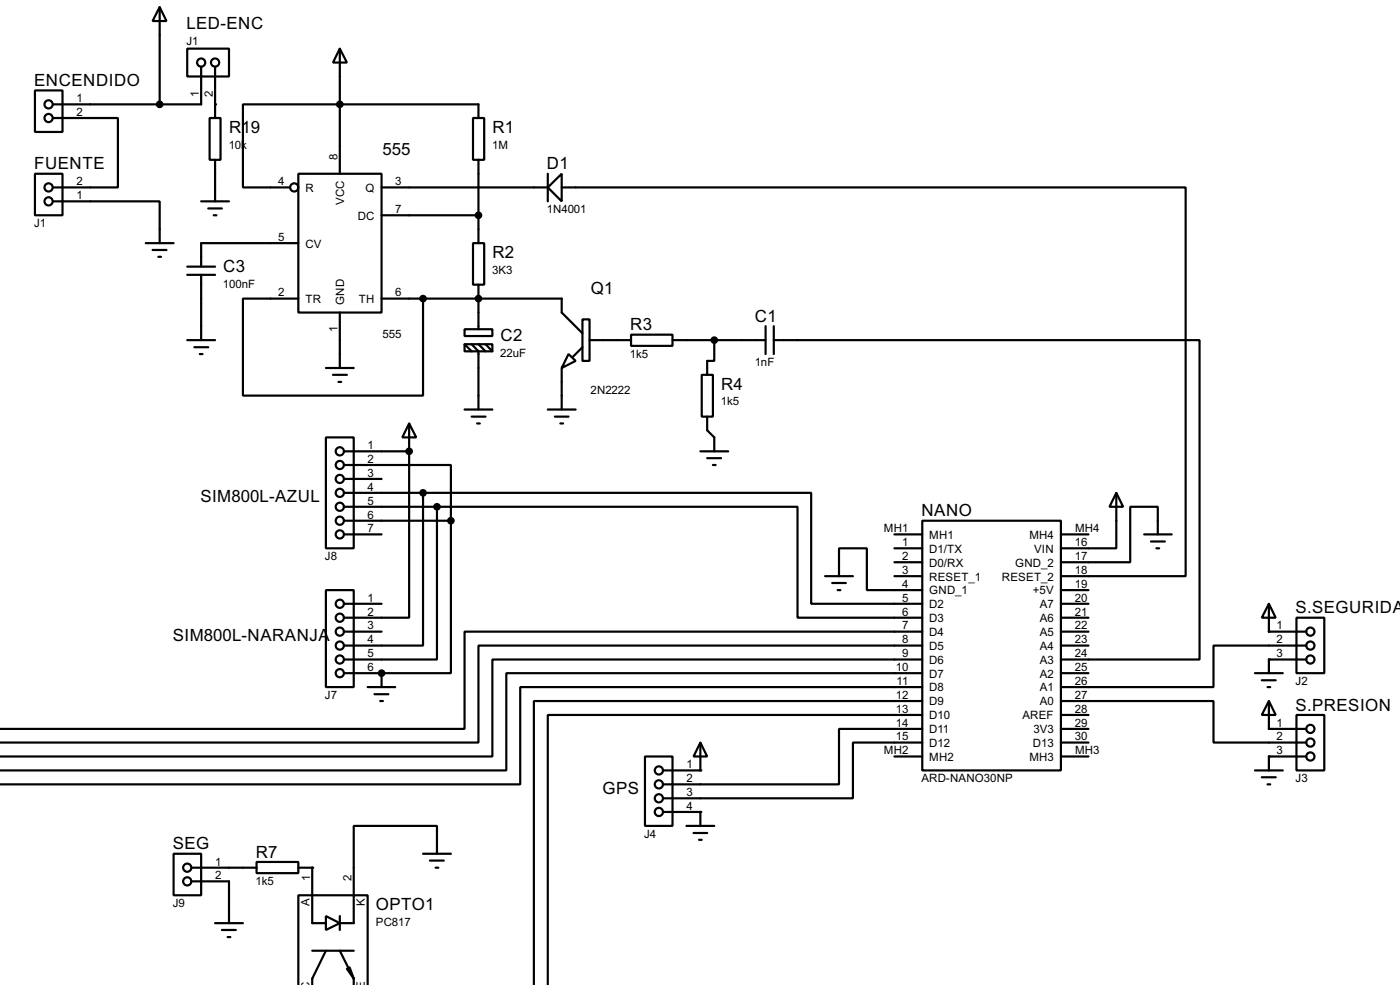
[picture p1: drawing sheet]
<svg xmlns="http://www.w3.org/2000/svg" width="256mm" height="180mm" viewBox="0 0 256 180" stroke-linecap="round" stroke-linejoin="round" font-family="sans-serif">
<g fill="none" stroke="#000" stroke-width=".4">
<path d="M6.4 16.6h5.1v7.6h-5.1zM29.3 1.3l1.2 2.6h-2.5zM29.3 1.3v17.8M34.3 8.9h7.7v5.1h-7.7zM36.9 12.2v6.9h-27.2M39.4 12.2v9.4M62.3 8.9l1.3 2.6h-2.6zM62.3 8.9v22.9M6.4 31.8h5.1v7.6h-5.1zM9.7 36.9h19.6v7.6M9.7 21.6h11.9v12.7h-11.9M36.9 36.9h5.1"/>
<path d="M38.2 38.2h2.5M38.4 21.6h2v7.7h-2zM39.2 39.4h.5M39.4 29.3v7.6M54.7 31.8h15.2v25.4h-15.2zM69.9 39.4h17.8M69.9 34.3h30.5M86.7 21.6h2v7.7h-2zM87.7 21.6v-2.5h-43.2v15.2h8.6M87.7 29.3v15.2M100.4 34.3l2.5-2.5v5.1zM100.4 31.8v5.1"/>
<path d="M102.9 34.3h114.3v71.2h-22.8M26.7 44.5h5.1M28 45.8h2.5M29 47h.5M34.3 48.8h5.1M34.3 50.3h5.1M36.9 50.3v12M54.7 54.7h-10.2v17.7h33v-17.7M54.7 44.5h-17.8v4.3M62.3 57.2v10.2M69.9 54.7h33v2.5l3.8 3.8M86.7 44.5h2v7.6h-2z"/>
<path d="M87.7 52.1v8.2M106.7 58.5h1.3v7.6h-1.3zM140.3 59.7v5.1M141.8 59.7v5.1M34.3 62.3h5.1M35.6 63.6h2.6M36.6 64.8h.5M59.7 67.4h5.1M61 68.6h2.6M62 69.9h.5M75 77.5l1.3 2.6h-2.6zM75 77.5v5.1"/>
<path d="M85.1 60.3h5.1v1.2h-5.1zM85.1 63h5.1v1.3h-5.1zM85.1 63l1.3 1.3M85.1 75h5.1M86.4 63l1.3 1.3v10.7M86.4 76.3h2.6M87.4 77.5h.5M87.7 63l1.3 1.3M89 63l1.2 1.3M100.4 75h5.1M101.7 76.3h2.5M102.7 77.5h.5"/>
<path d="M102.9 67.4v7.6M104.2 64.8l1.3 1.3-2.6 1.3zM106.7 63.6l-1.7 1.7M108 62.3h7.6M115.6 61.3h7.6v2h-7.6zM123.2 62.3h17.1M128.6 68.6h2v7.7h-2zM129.6 76.3v2.5l1.3 1.3v2.5M130.9 62.3v3.8h-1.3v2.5M141.8 62.3h78v58.4h-25.4M59.7 80.1h5.1v20.3h-5.1zM63 85.1h19.6v10.2"/>
<path d="M63 92.8h17.1M63 90.2h14.5M63 82.6h12M63 95.3h19.6M63 97.8h6.9M63 87.7h6.9M75 82.6v30.5h-12M77.5 90.2v28h-14.5M77.5 90.2h71.1v20.3h20.4M80.1 92.8v27.9h-17.1M80.1 92.8h66v20.3h22.9M82.6 95.3v27.9h-12.7"/>
<path d="M128.3 82.6h5.1M129.6 83.9h2.5M130.6 85.1h.5M163.9 97.8h5.1M169 95.3h25.4v45.7h-25.4zM194.4 97.8h5M204.5 90.2l1.3 2.6h-2.5zM204.5 90.2v10.2h-10.1M209.6 97.8h5.1M210.9 99.1h2.5M212.1 97.8v-5h-5v10.1h-12.7M59.7 108h5.1v17.8h-5.1z"/>
<path d="M63 110.5h6.9M63 115.6h6.9M151.2 105.5h5.1M152.5 106.7h2.5M153.5 108h.5M153.7 105.5v-5.1h5.1v7.6h10.2M163.9 100.4h5.1M163.9 102.9h5.1M163.9 105.5h5.1M169 115.6h-83.9v17.8h-85.1M169 118.2h-81.3v17.7h-87.7M194.4 108h5"/>
<path d="M194.4 110.5h5M194.4 113.1h5M194.4 115.6h5M194.4 118.2h5M211.9 100.4h.5M232.5 110.5l1.2 2.6h-2.5zM232.5 110.5v5.1h6.8M237.5 113.1h5.1v10.1h-5.1zM239.3 118.2h-17v7.6h-27.9M63 123.2h6.9M67.4 125.8h5M68.6 127.1h2.6"/>
<path d="M69.7 128.3h.5M69.9 123.2v2.6M118.2 138.5h5v12.7h-5zM128.3 135.9l1.3 2.6h-2.5zM128.3 135.9v5.1h-6.8M163.9 138.5h5.1M169 133.4h-15.3v10.2h-32.2M169 135.9h-12.7v10.2h-34.8M169 130.9h-68.6v49.4M169 128.3h-71.2v52M169 120.7h-78.8v17.8h-90.2M169 123.2h-76.2v17.8h-92.8"/>
<path d="M169 125.8h-73.7v17.8h-95.3M194.4 128.3h27.9v7.6h17M194.4 123.2h5M194.4 130.9h5M194.4 133.4h5M194.4 135.9h5M194.4 138.5h5M229.9 123.2h5.1M231.2 124.5h2.5M232.2 125.8h.5M232.5 128.3l1.2 2.6h-2.5zM232.5 128.3v5.1h6.8"/>
<path d="M237.5 130.9h5.1v10.1h-5.1zM239.3 120.7h-6.8v2.5M239.3 138.5h-6.8v2.5M31.8 156.3h5.1v7.6h-5.1zM35.1 158.8h11.9M47 157.8h7.7v2h-7.7zM54.7 158.8h2.5v10.2h2.5M77.5 156.3h5.1M78.8 157.5h2.5M79.8 158.8h.5M80.1 156.3v-5.1h-15.3v17.8h-2.5M121.5 148.6h6.8v2.6"/>
<path d="M125.8 151.2h5.1M127.1 152.5h2.5M128.1 153.7h.5M229.9 141h5.1M231.2 142.3h2.5M232.2 143.6h.5M35.1 161.3h6.9v7.7M39.4 169h5.1M40.7 170.2h2.5M41.7 171.5h.5M57.2 174h7.6M59.7 167.7l2.6 1.3-2.6 1.2z"/>
<path d="M59.7 174l-2.5 5.1v1.2M62.3 167.7v2.5M62.3 174l2.5 5.1M63.6 177.3l1.2 1.8M64.1 177.1l.7 2M64.8 179.1v1.2M54.7 180.3v-16.4h12.7v16.4"/>
<circle cx="8.9" cy="19.1" r=".75"/>
<circle cx="36.8" cy="11.5" r=".75"/>
<circle cx="39.4" cy="11.5" r=".75"/>
<circle cx="8.9" cy="36.9" r=".75"/>
<circle cx="8.9" cy="34.3" r=".75"/>
<circle cx="8.9" cy="21.6" r=".75"/>
<circle cx="53.9" cy="34.3" r=".75"/>
<circle cx="62.2" cy="90.2" r=".75"/>
<circle cx="62.2" cy="92.8" r=".75"/>
<circle cx="62.2" cy="85.1" r=".75"/>
<circle cx="62.2" cy="95.3" r=".75"/>
<circle cx="62.2" cy="97.8" r=".75"/>
<circle cx="62.2" cy="82.6" r=".75"/>
<circle cx="62.2" cy="87.7" r=".75"/>
<circle cx="62.2" cy="113.1" r=".75"/>
<circle cx="62.2" cy="118.2" r=".75"/>
<circle cx="62.2" cy="110.5" r=".75"/>
<circle cx="62.2" cy="115.6" r=".75"/>
<circle cx="240" cy="115.6" r=".75"/>
<circle cx="240" cy="118.2" r=".75"/>
<circle cx="62.2" cy="123.2" r=".75"/>
<circle cx="62.2" cy="120.7" r=".75"/>
<circle cx="240" cy="138.5" r=".75"/>
<circle cx="240" cy="120.7" r=".75"/>
<circle cx="240" cy="133.4" r=".75"/>
<circle cx="240" cy="135.9" r=".75"/>
<circle cx="34.3" cy="158.8" r=".75"/>
<circle cx="120.7" cy="143.6" r=".75"/>
<circle cx="120.7" cy="141" r=".75"/>
<circle cx="120.7" cy="148.6" r=".75"/>
<circle cx="120.7" cy="146.1" r=".75"/>
<circle cx="34.3" cy="161.3" r=".75"/>
</g>
<g fill="#000">
<circle cx="39.4" cy="19.1" r=".2"/>
<circle cx="87.7" cy="54.7" r=".2"/>
<circle cx="75" cy="82.6" r=".2"/>
<circle cx="232.5" cy="115.6" r=".2"/>
<circle cx="69.9" cy="123.2" r=".2"/>
<circle cx="232.5" cy="138.5" r=".2"/>
<circle cx="232.5" cy="133.4" r=".2"/>
<circle cx="232.5" cy="120.7" r=".2"/>
<circle cx="57.2" cy="158.8" r=".2"/>
<circle cx="128.3" cy="141" r=".2"/>
<circle cx="128.3" cy="148.6" r=".2"/>
</g>
<g fill="#000" stroke="#000" stroke-width=".4">
<circle cx="29.2" cy="19.1" r=".5"/>
<circle cx="62.2" cy="19.1" r=".5"/>
<circle cx="87.6" cy="39.4" r=".5"/>
<circle cx="77.5" cy="54.7" r=".5"/>
<circle cx="87.6" cy="54.7" r=".5"/>
<circle cx="130.8" cy="62.3" r=".5"/>
<circle cx="74.9" cy="82.6" r=".5"/>
<circle cx="77.5" cy="90.2" r=".5"/>
<circle cx="80" cy="92.8" r=".5"/>
<circle cx="82.6" cy="95.3" r=".5"/>
<circle cx="69.9" cy="123.2" r=".5"/>
</g>
<g font-size="3.5">
<text x="34.2" y="5.3">LED-ENC</text>
<text x="6.3" y="15.7">ENCENDIDO</text>
<text x="42" y="24.3">R19</text>
<text x="70.1" y="28.5">555</text>
<text x="90.2" y="24.3">R1</text>
<text x="6.3" y="31">FUENTE</text>
<text x="100.2" y="31">D1</text>
<text x="90.2" y="47.2">R2</text>
<text x="40.9" y="49.7">C3</text>
<text x="108.3" y="53.9">Q1</text>
<text x="138.3" y="58.9">C1</text>
<text x="91.7" y="62.4">C2</text>
<text x="115.5" y="60.5">R3</text>
<text x="132.1" y="71.3">R4</text>
<text x="36.7" y="92">SIM800L-AZUL</text>
<text x="168.8" y="94.5">NANO</text>
<text x="237.4" y="112.3">S.SEGURIDA</text>
<text x="31.7" y="117.4">SIM800L-NARANJA</text>
<text x="237.4" y="130.1">S.PRESION</text>
<text x="110.4" y="145.3">GPS</text>
<text x="31.7" y="155.5">SEG</text>
<text x="46.9" y="157">R7</text>
<text x="68.9" y="166.6">OPTO1</text>
</g>
<g font-size="2.4">
<text x="34.1" y="8.2">J1</text>
<text x="36.5" y="17.7" transform="rotate(-90 36.5 17.7)">1</text>
<text x="39" y="17.7" transform="rotate(-90 39 17.7)">2</text>
<text x="14" y="18.7">1</text>
<text x="14" y="21.2">2</text>
<text x="41.9" y="27.2">10k</text>
<text x="61.9" y="29.3" transform="rotate(-90 61.9 29.3)">8</text>
<text x="90.2" y="27.2">1M</text>
<text x="14" y="33.9">2</text>
<text x="51" y="33.9">4</text>
<text x="55.9" y="35.1">R</text>
<text x="66.9" y="35.1">Q</text>
<text x="72.4" y="33.9">3</text>
<text x="6.2" y="41.6">J1</text>
<text x="14" y="36.5">1</text>
<text x="63.1" y="37.6" transform="rotate(-90 63.1 37.6)">VCC</text>
<text x="65.5" y="40.2">DC</text>
<text x="72.4" y="39">7</text>
<text x="100.2" y="39.1">1N4001</text>
<text x="51" y="44.1">5</text>
<text x="55.9" y="45.3">CV</text>
<text x="40.9" y="52.6">100nF</text>
<text x="90.2" y="50.1">3K3</text>
<text x="51" y="54.3">2</text>
<text x="55.9" y="55.4">TR</text>
<text x="63.1" y="55.9" transform="rotate(-90 63.1 55.9)">GND</text>
<text x="65.7" y="55.4">TH</text>
<text x="72.4" y="54.3">6</text>
<text x="61.9" y="60.9" transform="rotate(-90 61.9 60.9)">1</text>
<text x="70.1" y="61.9">555</text>
<text x="91.7" y="65.4">22uF</text>
<text x="115.4" y="65.5">1k5</text>
<text x="138.3" y="67">1nF</text>
<text x="108.2" y="72.1">2N2222</text>
<text x="132.1" y="74.2">1k5</text>
<text x="67.4" y="82.2">1</text>
<text x="67.4" y="84.7">2</text>
<text x="67.4" y="87.3">3</text>
<text x="67.4" y="89.8">4</text>
<text x="67.4" y="92.4">5</text>
<text x="67.4" y="94.9">6</text>
<text x="67.4" y="97.4">7</text>
<text x="161.9" y="97.4">MH1</text>
<text x="165.3" y="100">1</text>
<text x="170.2" y="101.2">D1/TX</text>
<text x="170.2" y="98.6">MH1</text>
<text x="188.6" y="98.6">MH4</text>
<text x="189.4" y="101.2">VIN</text>
<text x="196.9" y="100">16</text>
<text x="196.9" y="97.4">MH4</text>
<text x="59.5" y="102.6">J8</text>
<text x="165.3" y="102.5">2</text>
<text x="165.3" y="105.1">3</text>
<text x="165.3" y="107.6">4</text>
<text x="170.2" y="103.7">D0/RX</text>
<text x="170.2" y="106.3">RESET_1</text>
<text x="183.5" y="106.3">RESET_2</text>
<text x="186" y="103.7">GND_2</text>
<text x="196.9" y="102.5">17</text>
<text x="196.9" y="105.1">18</text>
<text x="196.9" y="107.6">19</text>
<text x="67.4" y="110.1">1</text>
<text x="67.4" y="112.7">2</text>
<text x="165.3" y="110.1">5</text>
<text x="165.3" y="112.7">6</text>
<text x="170.2" y="108.8">GND_1</text>
<text x="170.2" y="111.3">D2</text>
<text x="170.2" y="113.9">D3</text>
<text x="189.2" y="108.8">+5V</text>
<text x="190.5" y="111.3">A7</text>
<text x="190.5" y="113.9">A6</text>
<text x="196.9" y="110.1">20</text>
<text x="196.9" y="112.7">21</text>
<text x="67.4" y="115.2">3</text>
<text x="67.4" y="117.8">4</text>
<text x="165.3" y="115.2">7</text>
<text x="165.3" y="117.8">8</text>
<text x="170.2" y="116.4">D4</text>
<text x="170.2" y="119">D5</text>
<text x="190.5" y="116.4">A5</text>
<text x="190.5" y="119">A4</text>
<text x="196.9" y="115.2">22</text>
<text x="196.9" y="117.8">23</text>
<text x="233.9" y="115.2">1</text>
<text x="233.9" y="117.8">2</text>
<text x="67.4" y="120.3">5</text>
<text x="67.4" y="122.8">6</text>
<text x="164.1" y="122.8">10</text>
<text x="164.3" y="125.4">11</text>
<text x="165.3" y="120.3">9</text>
<text x="170.2" y="121.5">D6</text>
<text x="170.2" y="124">D7</text>
<text x="190.5" y="121.5">A3</text>
<text x="190.5" y="124">A2</text>
<text x="196.9" y="120.3">24</text>
<text x="196.9" y="122.8">25</text>
<text x="196.9" y="125.4">26</text>
<text x="233.9" y="120.3">3</text>
<text x="237.3" y="125.4">J2</text>
<text x="59.5" y="128">J7</text>
<text x="164.1" y="127.9">12</text>
<text x="164.1" y="130.5">13</text>
<text x="170.2" y="126.6">D8</text>
<text x="170.2" y="129.1">D9</text>
<text x="170.2" y="131.7">D10</text>
<text x="187.3" y="131.7">AREF</text>
<text x="190.5" y="126.6">A1</text>
<text x="190.5" y="129.1">A0</text>
<text x="196.9" y="127.9">27</text>
<text x="196.9" y="130.5">28</text>
<text x="164.1" y="133">14</text>
<text x="164.1" y="135.5">15</text>
<text x="170.2" y="134.2">D11</text>
<text x="170.2" y="136.7">D12</text>
<text x="189.2" y="136.7">D13</text>
<text x="189.3" y="134.2">3V3</text>
<text x="196.9" y="133">29</text>
<text x="196.9" y="135.5">30</text>
<text x="233.9" y="133">1</text>
<text x="233.9" y="135.5">2</text>
<text x="125.8" y="140.6">1</text>
<text x="125.8" y="143.2">2</text>
<text x="161.9" y="138.1">MH2</text>
<text x="168.8" y="143.2">ARD-NANO30NP</text>
<text x="170.2" y="139.3">MH2</text>
<text x="188.6" y="139.3">MH3</text>
<text x="196.9" y="138.1">MH3</text>
<text x="233.9" y="138.1">3</text>
<text x="237.3" y="143.2">J3</text>
<text x="125.8" y="145.7">3</text>
<text x="125.8" y="148.2">4</text>
<text x="118" y="153.4">J4</text>
<text x="39.4" y="158.4">1</text>
<text x="39.4" y="160.9">2</text>
<text x="56.8" y="161.3" transform="rotate(-90 56.8 161.3)">1</text>
<text x="64.4" y="161.3" transform="rotate(-90 64.4 161.3)">2</text>
<text x="31.6" y="166.1">J9</text>
<text x="46.8" y="162">1k5</text>
<text x="56.7" y="165.8" transform="rotate(-90 56.7 165.8)">A</text>
<text x="66.9" y="165.8" transform="rotate(-90 66.9 165.8)">K</text>
<text x="68.8" y="169.5">PC817</text>
<text x="56.7" y="181.1" transform="rotate(-90 56.7 181.1)">C</text>
<text x="66.9" y="181" transform="rotate(-90 66.9 181)">E</text>
</g>
</svg>
